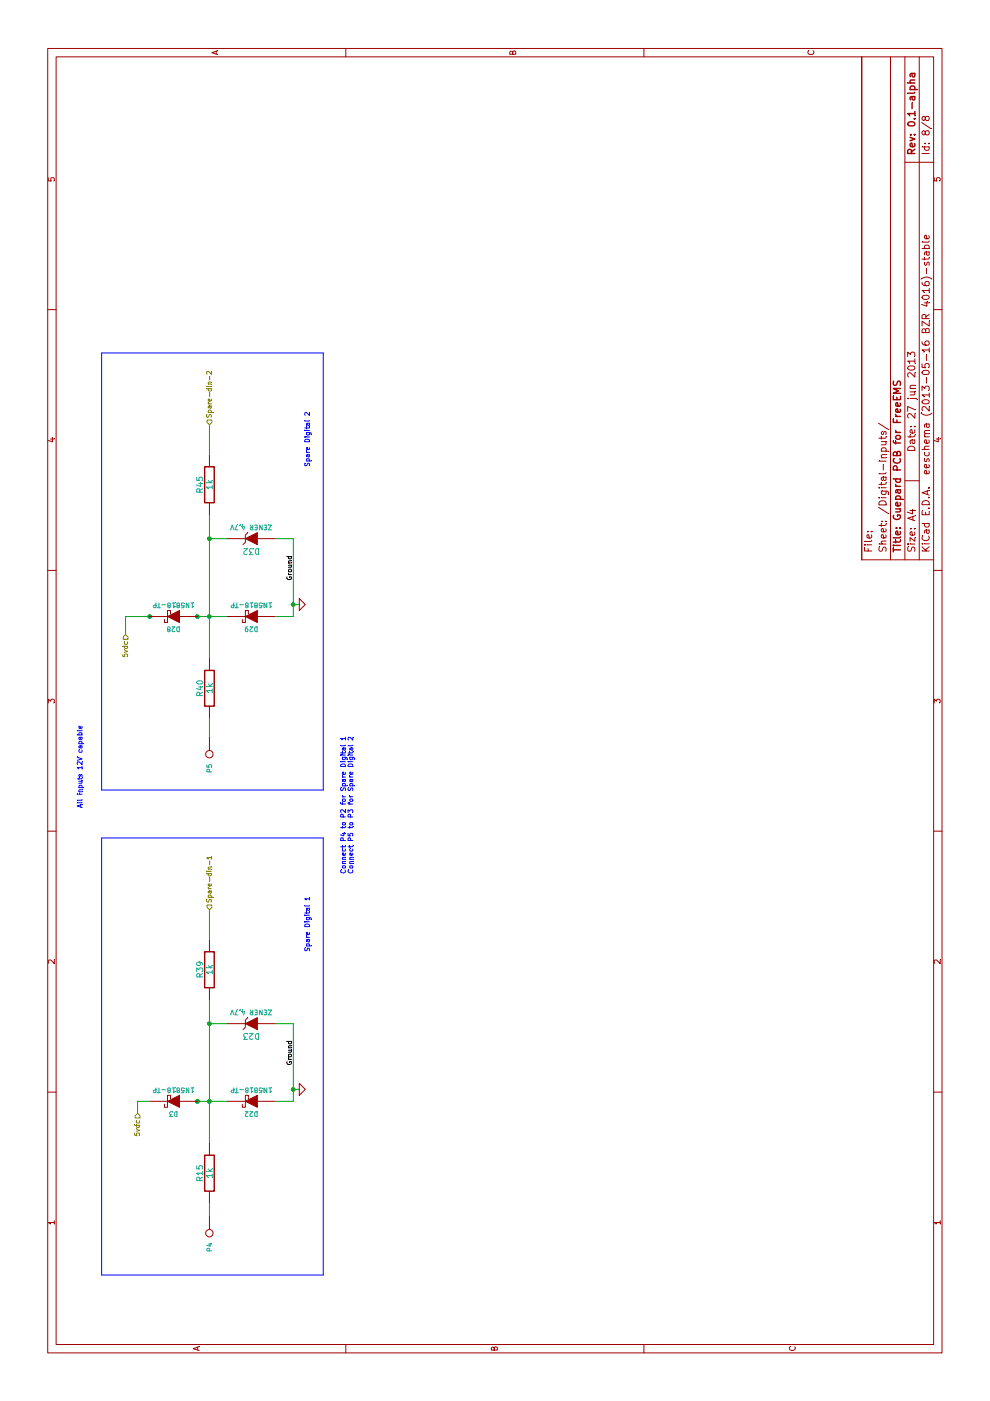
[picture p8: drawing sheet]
EESchema Schematic File Version 2  date 27/06/2013 10:27:40
LIBS:Guepard
LIBS:Guepard-Communication
LIBS:opto
LIBS:power
LIBS:conn
LIBS:transistors
LIBS:polyswitch_smd
LIBS:device
LIBS:texas-msp
LIBS:Guepard-cache
EELAYER 27 0
EELAYER END
$Descr A4 11693 8268
encoding utf-8
Sheet 8 8
Title "Guepard PCB for FreeEMS"
Date "27 jun 2013"
Rev "0.1-alpha"
Comp ""
Comment1 ""
Comment2 ""
Comment3 ""
Comment4 ""
$EndDescr
Wire Wire Line
	6400 1050 6550 1050
Wire Wire Line
	6550 1050 6550 1250
Wire Wire Line
	2500 1900 2500 1650
Wire Wire Line
	4100 1750 3850 1750
Connection ~ 7200 1750
Wire Wire Line
	7200 1900 7200 1750
Wire Wire Line
	6550 2300 6550 2450
Wire Wire Line
	6650 2450 6650 2500
Connection ~ 6550 1250
Connection ~ 6550 1750
Wire Wire Line
	6200 1750 7400 1750
Connection ~ 6550 1650
Wire Wire Line
	6550 2450 7200 2450
Wire Wire Line
	7200 2450 7200 2300
Connection ~ 6650 2450
Wire Notes Line
	8750 850  5100 850 
Wire Notes Line
	8750 850  8750 2700
Wire Notes Line
	8750 2700 5100 2700
Wire Notes Line
	5100 2700 5100 850 
Wire Notes Line
	1050 2700 1050 850 
Wire Notes Line
	1050 2700 4700 2700
Wire Notes Line
	4700 2700 4700 850 
Wire Notes Line
	4700 850  1050 850 
Connection ~ 2600 2450
Wire Wire Line
	3150 2300 3150 2450
Wire Wire Line
	3150 2450 2500 2450
Connection ~ 2500 1650
Wire Wire Line
	2150 1750 3350 1750
Connection ~ 2500 1750
Wire Wire Line
	2600 2450 2600 2500
Wire Wire Line
	2500 2450 2500 2300
Wire Wire Line
	3150 1900 3150 1750
Connection ~ 3150 1750
Wire Wire Line
	8150 1750 7900 1750
Wire Wire Line
	6550 1650 6550 1900
$Comp
L ZENER D32
U 1 1
P 7200 2100
F 0 "D32" H 7200 2200 50  0000 C CNN
F 1 "ZENER 4.7V" H 7200 2000 40  0000 C CNN
F 2 "" H 7200 2100 60  0001 C CNN
F 3 "" H 7200 2100 60  0001 C CNN
	1    7200 2100
	0    -1   -1   0   
$EndComp
$Comp
L ZENER D23
U 1 1
P 3150 2100
F 0 "D23" H 3150 2200 50  0000 C CNN
F 1 "ZENER 4.7V" H 3150 2000 40  0000 C CNN
F 2 "" H 3150 2100 60  0001 C CNN
F 3 "" H 3150 2100 60  0001 C CNN
	1    3150 2100
	0    -1   -1   0   
$EndComp
$Comp
L DIODESCH D28
U 1 1
P 6550 1450
F 0 "D28" H 6550 1550 40  0000 C CNN
F 1 "1N5818-TP" H 6550 1350 40  0000 C CNN
F 2 "" H 6550 1450 60  0001 C CNN
F 3 "" H 6550 1450 60  0001 C CNN
	1    6550 1450
	0    -1   -1   0   
$EndComp
$Comp
L DIODESCH D29
U 1 1
P 6550 2100
F 0 "D29" H 6550 2200 40  0000 C CNN
F 1 "1N5818-TP" H 6550 2000 40  0000 C CNN
F 2 "" H 6550 2100 60  0001 C CNN
F 3 "" H 6550 2100 60  0001 C CNN
	1    6550 2100
	0    -1   -1   0   
$EndComp
$Comp
L R R45
U 1 1
P 7650 1750
F 0 "R45" V 7730 1750 50  0000 C CNN
F 1 "1k" V 7650 1750 50  0000 C CNN
F 2 "" H 7650 1750 60  0001 C CNN
F 3 "" H 7650 1750 60  0001 C CNN
	1    7650 1750
	0    -1   -1   0   
$EndComp
$Comp
L R R40
U 1 1
P 5950 1750
F 0 "R40" V 6030 1750 50  0000 C CNN
F 1 "1k" V 5950 1750 50  0000 C CNN
F 2 "" H 5950 1750 60  0001 C CNN
F 3 "" H 5950 1750 60  0001 C CNN
	1    5950 1750
	0    -1   -1   0   
$EndComp
Text HLabel 6400 1050 0    40   Input ~ 0
5vdc
$Comp
L GND #PWR050
U 1 1
P 6650 2500
F 0 "#PWR050" H 6650 2500 30  0001 C CNN
F 1 "GND" H 6650 2430 30  0001 C CNN
F 2 "" H 6650 2500 60  0001 C CNN
F 3 "" H 6650 2500 60  0001 C CNN
	1    6650 2500
	1    0    0    -1  
$EndComp
Text Label 6850 2450 0    40   ~ 0
Ground
Text HLabel 8150 1750 2    40   Input ~ 0
Spare-din-2
Text Notes 7800 2600 0    40   ~ 0
Spare Digital 2
Text Notes 4950 700  0    40   ~ 0
All inputs 12V capable
Text Notes 3750 2600 0    40   ~ 0
Spare Digital 1
Text HLabel 4100 1750 2    40   Input ~ 0
Spare-din-1
Text Label 2800 2450 0    40   ~ 0
Ground
$Comp
L GND #PWR051
U 1 1
P 2600 2500
F 0 "#PWR051" H 2600 2500 30  0001 C CNN
F 1 "GND" H 2600 2430 30  0001 C CNN
F 2 "" H 2600 2500 60  0001 C CNN
F 3 "" H 2600 2500 60  0001 C CNN
	1    2600 2500
	1    0    0    -1  
$EndComp
$Comp
L R R15
U 1 1
P 1900 1750
F 0 "R15" V 1980 1750 50  0000 C CNN
F 1 "1k" V 1900 1750 50  0000 C CNN
F 2 "" H 1900 1750 60  0001 C CNN
F 3 "" H 1900 1750 60  0001 C CNN
	1    1900 1750
	0    -1   -1   0   
$EndComp
$Comp
L R R39
U 1 1
P 3600 1750
F 0 "R39" V 3680 1750 50  0000 C CNN
F 1 "1k" V 3600 1750 50  0000 C CNN
F 2 "" H 3600 1750 60  0001 C CNN
F 3 "" H 3600 1750 60  0001 C CNN
	1    3600 1750
	0    -1   -1   0   
$EndComp
$Comp
L DIODESCH D22
U 1 1
P 2500 2100
F 0 "D22" H 2500 2200 40  0000 C CNN
F 1 "1N5818-TP" H 2500 2000 40  0000 C CNN
F 2 "" H 2500 2100 60  0001 C CNN
F 3 "" H 2500 2100 60  0001 C CNN
	1    2500 2100
	0    -1   -1   0   
$EndComp
$Comp
L DIODESCH D3
U 1 1
P 2500 1450
F 0 "D3" H 2500 1550 40  0000 C CNN
F 1 "1N5818-TP" H 2500 1350 40  0000 C CNN
F 2 "" H 2500 1450 60  0001 C CNN
F 3 "" H 2500 1450 60  0001 C CNN
	1    2500 1450
	0    -1   -1   0   
$EndComp
Text HLabel 2400 1150 0    40   Input ~ 0
5vdc
Wire Wire Line
	2500 1250 2500 1150
Wire Wire Line
	2500 1150 2400 1150
$Comp
L CONN_1 P4
U 1 1
P 1400 1750
F 0 "P4" H 1480 1750 40  0000 L CNN
F 1 "CONN_1" H 1400 1805 30  0001 C CNN
F 2 "" H 1400 1750 60  0000 C CNN
F 3 "" H 1400 1750 60  0000 C CNN
	1    1400 1750
	-1   0    0    1   
$EndComp
Wire Wire Line
	1550 1750 1650 1750
$Comp
L CONN_1 P5
U 1 1
P 5400 1750
F 0 "P5" H 5480 1750 40  0000 L CNN
F 1 "CONN_1" H 5400 1805 30  0001 C CNN
F 2 "" H 5400 1750 60  0000 C CNN
F 3 "" H 5400 1750 60  0000 C CNN
	1    5400 1750
	-1   0    0    1   
$EndComp
Wire Wire Line
	5550 1750 5700 1750
Text Notes 4400 2900 0    40   ~ 0
Connect P4 to P2 for Spare Digital 1\nConnect P5 to P3 for Spare Digital 2
$EndSCHEMATC
